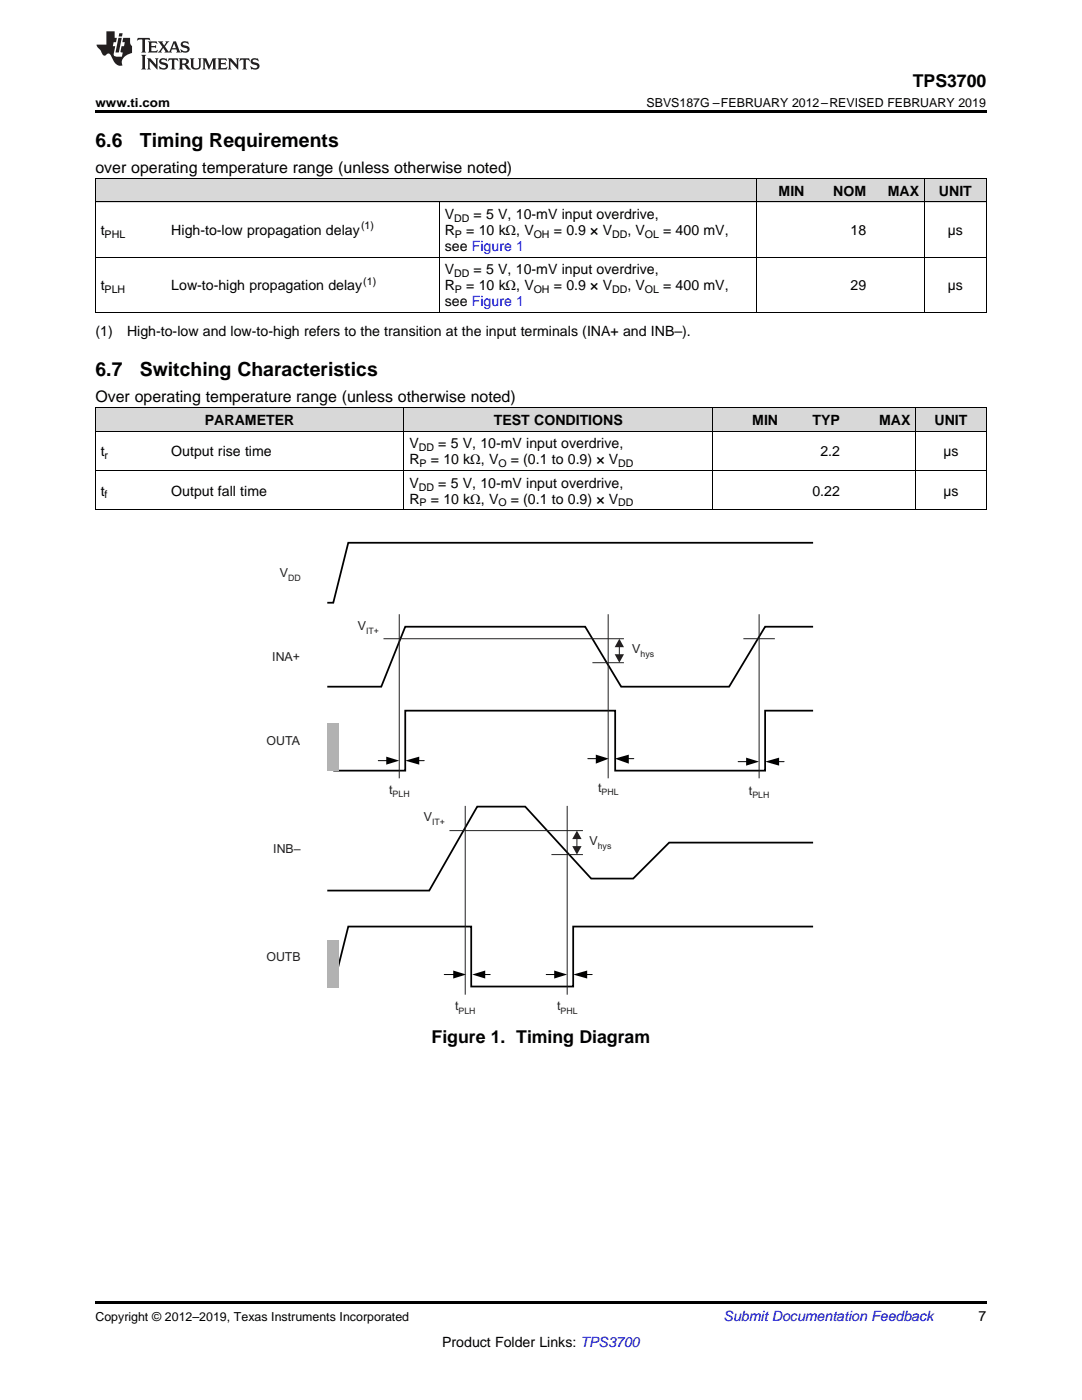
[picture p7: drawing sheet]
<svg xmlns="http://www.w3.org/2000/svg" width="216mm" height="279mm" viewBox="0 0 216 279" stroke-linecap="round" stroke-linejoin="round" font-family="sans-serif">
<g fill="#d8d8d8">
<path d="M19 81.5h14.1v4.6h-14.1z"/>
<path d="M33.1 81.5h47.5v4.6h-47.5z"/>
<path d="M80.6 81.5h61.7v4.6h-61.7z"/>
<path d="M142.3 81.5h14.1v4.6h-14.1z"/>
<path d="M156.4 81.5h12.3v4.6h-12.3z"/>
<path d="M168.7 81.5h14v4.6h-14z"/>
<path d="M182.7 81.5h14.1v4.6h-14.1z"/>
<path d="M19 35.7h14.1v4.7h-14.1z"/>
<path d="M33.1 35.7h54.6v4.7h-54.6z"/>
<path d="M87.7 35.7h63.4v4.7h-63.4z"/>
<path d="M151.1 35.7h10.5v4.7h-10.5z"/>
<path d="M161.6 35.7h12.4v4.7h-12.4z"/>
<path d="M174 35.7h10.5v4.7h-10.5z"/>
<path d="M184.5 35.7h12.3v4.7h-12.3z"/>
</g>
<path d="M19 259.7h177.8v.5h-177.8z" fill="#000"/>
<path d="M162.2 108.3h-92.7l-3 12h-1.2M162.2 125.1h-9.5l-7.2 11.9h-21.6l-7.1-11.9h-35.9l-4.8 11.9h-10.8M162.2 141.8h-9.5v12h-29.9v-12h-41.9v12h-14.4M162.2 168.2h-28.7l-7.2 7.1h-8.3l-13.2-14.3h-9.6l-9.6 16.7h-20.3M162.2 184.9h-47.8v12h-20.4v-12h-24.5l-3 12h-1.2" fill="none" stroke="#000" stroke-width=".35"/>
<path d="M75.5 151.8h1.8M83.3 151.8h1.4M117.3 151.4h1.8M125.1 151.4h1.4M147.3 152h1.8M155.1 152h1.4M88.6 194.5h2M96.6 194.5h1.2M109 194.5h1.8M116.8 194.5h1.4" fill="none" stroke="#000" stroke-width=".2"/>
<path d="M77.1 151l2.6 .8-2.6 .8zM80.9 151.8l2.8-.8v1.6zM118.9 150.6l2.6 .8-2.6 1zM122.7 151.4l2.8-.8v1.8zM148.9 151.2l2.6 .8-2.6 .8zM152.7 152l2.8-.8v1.6zM90.4 193.7l2.6 .8-2.6 .8zM94.2 194.5l2.6-.8v1.6zM110.6 193.7l2.6 .8-2.6 .8zM114.4 194.5l2.8-.8v1.6z" fill="#000"/>
<g fill="#b2b2b2">
<path d="M65.3 187.5h2.4v9.6h-2.4z" fill-rule="evenodd"/>
<path d="M65.3 144.2h2.4v9.6h-2.4z" fill-rule="evenodd"/>
</g>
<path d="M76.5 127.5h48M79.7 122.6v32.7M118.2 132.3h6.3M121.4 122.6v32.7M123.6 129v1.7M148.3 127.5h6.3M151.5 122.6v32.7M89.7 165.8h26.6M92.8 160.8v37.7M110 170.6h6.3M113.2 160.8v37.7" fill="none" stroke="#231f20" stroke-width=".2"/>
<g fill="#231f20">
<path d="M122.7 130.6h1.8l-.9 1.7z"/>
<path d="M123.6 127.5l.9 1.7h-1.8z"/>
</g>
<path d="M115.1 167.3v1.7" fill="none" stroke="#231f20" stroke-width=".2"/>
<g fill="#231f20">
<path d="M114.2 168.9h1.8l-.9 1.7z"/>
<path d="M115.1 165.8l.9 1.7h-1.8z"/>
</g>
<g fill="none" stroke="#000" stroke-width=".2">
<path d="M19 35.6h177.8M19.1 35.7v26.7M151 35.7v26.7M184.4 35.7v26.7M196.8 35.7v26.7M19 51.3h177.8M19 40.3h177.8M87.6 40.3v22.1M19 62.3h177.8M19 93.9h177.8M19 86.1h177.8M19 81.4h177.8"/>
<path d="M19.1 81.4v20.4M80.6 81.4v20.4M142.2 81.4v20.4M182.7 81.4v20.4M196.8 81.4v20.4M19 101.7h177.8"/>
</g>
<g fill="#000">
<path d="M19 22h177.8v.5h-177.8zM19 62.3l.2 .1zM87.6 62.3l.1 .1zM151 62.3l.1 .1zM161.5 62.3l.1 .1zM173.8 62.3l.2 .1zM184.4 62.3l.1 .1zM196.7 62.3l.1 .1zM19 101.7l.2 .1zM80.5 101.7l.1 .1zM142.2 101.7l.1 .1zM156.2 101.7l.2 .1z"/>
<path d="M168.6 101.7l.1 .1zM182.6 101.7l.1 .1zM196.7 101.7l.1 .1z"/>
</g>
<g fill="#231f20">
<path d="M27.5 7.6l-.1 .5 .4-.2h.6v.1v2.1l-.2 .4h1l-.3-.4v-2.1l.1-.1h.5l.5 .2-.2-.5zM29.5 8.3l.2 .3v1.5l-.2 .4h1.8l.2-.6a1.04 1.04 0 0 1-1.3 .2v-.7h.6l.3 .2v-.6l-.3 .2h-.6v-.6l.8-.1 .4 .3-.2-.5zM31.5 8.3l.9 1.1-.9 1.1h.8l-.2-.2 .5-.7 .4 .7-.2 .2h1.5l-.1-.2 .1-.4h.9l.1 .4-.2 .2h1l-.3-.3-.7-1.9h-.5l-.9 2-.8-1 .9-1h-.8l.1 .3-.3 .5-.4-.6 .2-.2zM34.7 8.6l.4 1h-.7zM36.3 8.4a.63 .63 0 0 0-.2 .7 .63 .63 0 0 0 .6 .4l.6 .2 .1 .2a.75 .75 0 0 1-.7 .4 .75 .75 0 0 1-.6-.5l.1 .7 .1-.1a1.11 1.11 0 0 0 1.5-.6 1.13 1.13 0 0 0-1.2-.8l-.1-.4a1.04 1.04 0 0 1 1.2 .2l-.2-.5-.1 .1-.5-.2zM28.2 10.9l.2 .4v2.2l-.2 .4h1l-.3-.4v-2.2l.3-.4zM29.3 11.6l.3 .4v1.5l-.3 .4h.8l-.2-.4v-1.3l1.5 1.7v-1.9l.2-.4h-.7l.2 .4v.9l-1.1-1.3zM32 11.8a.62 .62 0 0 0-.2 .7 .62 .62 0 0 0 .6 .4l.6 .1 .1 .3a.76 .76 0 0 1-.7 .3 .76 .76 0 0 1-.6-.4l.1 .7 .1-.1a1.11 1.11 0 0 0 1.5-.6 1.13 1.13 0 0 0-1.2-.8l-.1-.4a1.04 1.04 0 0 1 1.2 .2l-.2-.6-.1 .1-.5-.1zM33.7 11.6l-.2 .6a.61 .61 0 0 1 .8-.3v1.6l-.2 .4h.9l-.2-.4v-1.6a.63 .63 0 0 1 .8 .3l-.2-.6zM35.6 11.6l.3 .4v1.5l-.3 .4h1l-.2-.2v-.8l.5 .2a.76 .76 0 0 0 1.2 .7l-1-1a.58 .58 0 0 0 .6-.5 .58 .58 0 0 0-.5-.6zM36.4 11.9h.1a.45 .45 0 0 1 .5 .1 .45 .45 0 0 1 .1 .5l-.7 .2zM37.9 11.6l.2 .2a2.17 2.17 0 0 0 .3 1.9 .99 .99 0 0 0 1.6-.6v-1.1l.2-.4h-.7l.2 .2a1.92 1.92 0 0 1-.2 1.8 .6 .6 0 0 1-.9-.5v-1.1l.2-.4zM40.4 11.6l.2 .4v1.5l-.2 .4h.7l-.2-.4v-1.4l.8 1.8 .8-1.8v1.4l-.2 .4h.9l-.2-.4v-1.5l.2-.4h-.8l-.6 1.5-.6-1.5zM43.4 11.6l.2 .4v1.5l-.2 .4h1.8l.2-.6a1.04 1.04 0 0 1-1.3 .1v-.6h.5l.4 .2v-.6l-.4 .2h-.5v-.7h.8l.3 .3-.1-.6zM45.5 11.6l.2 .4v1.5l-.2 .4h.7l-.2-.4v-1.3l1.5 1.7v-1.9l.2-.4h-.7l.2 .4v.9l-1.1-1.3zM47.9 11.6l-.1 .6a.61 .61 0 0 1 .8-.3v1.6l-.3 .4h1l-.3-.4 .1-1.6a.63 .63 0 0 1 .7 .3l-.1-.6zM50.2 11.8a.62 .62 0 0 0-.2 .7 .62 .62 0 0 0 .6 .4l.6 .1 .2 .3a.76 .76 0 0 1-.8 .3 .76 .76 0 0 1-.6-.4l.1 .7 .2-.1a1.11 1.11 0 0 0 1.5-.6 1.13 1.13 0 0 0-1.3-.8l-.1-.4a1.04 1.04 0 0 1 1.2 .2l-.1-.6-.2 .1-.5-.1z"/>
<path d="M21.2 6.3v2.6h-1.9l.1 .4 .7 .9a.91 .91 0 0 0 1 .8 .56 .56 0 0 1 .5-.3 .56 .56 0 0 1 .5 .3l.4 .8a1.53 1.53 0 0 0 1.9 1.2 1.54 1.54 0 0 1 1-2.1l.9-.3v-1.4a1.52 1.52 0 0 1-.3-1.6h-1.4l-.2 .8h.5l-.2 .8h-.4l-.2 1v.2l.4 .1-.2 .8a1.93 1.93 0 0 1-1.6-.3l.3-1.8h-.5l.2-.8h.4l.2-.8h-.4v-1.3zM23.6 7.6l-.6 2.9h.7l.6-2.9zM23.8 6.6l-.1 .7h.6l.2-.7z"/>
</g>
<g font-size="3.9">
<text x="19" y="29.3">6.6</text>
<text x="27.9" y="29.3">Timing Requirements</text>
<text x="19" y="75">6.7</text>
<text x="27.9" y="75">Switching Characteristics</text>
</g>
<g font-size="3.5">
<text x="182.1" y="17.3">TPS3700</text>
<text x="86.1" y="208.1">Figure 1. Timing Diagram</text>
</g>
<g font-size="3.2">
<text x="19" y="34.4">over operating temperature range (unless otherwise noted)</text>
<text x="19" y="80.2">Over operating temperature range (unless otherwise noted)</text>
</g>
<g font-size="2.8">
<text x="155.4" y="39.1">MIN</text>
<text x="166.3" y="39.1">NOM</text>
<text x="177.2" y="39.1">MAX</text>
<text x="187.4" y="39.1">UNIT</text>
<text x="20.1" y="46.9">t</text>
<text x="34.2" y="46.9">High-to-low propagation delay</text>
<text x="88.8" y="43.7">V</text>
<text x="88.8" y="46.9">R</text>
<text x="93" y="46.9">= 10 kΩ, V</text>
<text x="94.5" y="43.7">= 5 V, 10-mV input overdrive,</text>
<text x="110.5" y="46.9">= 0.9 × V</text>
<text x="125.2" y="46.9">, V</text>
<text x="132.3" y="46.9">= 400 mV,</text>
<text x="169.7" y="46.9">18</text>
<text x="189.1" y="46.9">µs</text>
<text x="88.8" y="50.1">see Figure 1</text>
<text x="20.1" y="57.9">t</text>
<text x="34.2" y="57.9">Low-to-high propagation delay</text>
<text x="88.8" y="54.8">V</text>
<text x="88.8" y="57.9">R</text>
<text x="93" y="57.9">= 10 kΩ, V</text>
<text x="94.5" y="54.8">= 5 V, 10-mV input overdrive,</text>
<text x="110.5" y="57.9">= 0.9 × V</text>
<text x="125.2" y="57.9">, V</text>
<text x="132.3" y="57.9">= 400 mV,</text>
<text x="169.7" y="57.9">29</text>
<text x="189.1" y="57.9">µs</text>
<text x="88.8" y="61.1">see Figure 1</text>
<text x="19" y="67">(1)</text>
<text x="25.4" y="67">High-to-low and low-to-high refers to the transition at the input terminals (INA+ and INB–).</text>
<text x="40.9" y="84.8">PARAMETER</text>
<text x="81.7" y="89.5">V</text>
<text x="87.5" y="89.5">= 5 V, 10-mV input overdrive,</text>
<text x="98.5" y="84.8">TEST CONDITIONS</text>
<text x="150.1" y="84.8">MIN</text>
<text x="162.1" y="84.8">TYP</text>
<text x="175.4" y="84.8">MAX</text>
<text x="186.5" y="84.8">UNIT</text>
<text x="20.1" y="91.1">t</text>
<text x="34.2" y="91.1">Output rise time</text>
<text x="81.7" y="92.7">R</text>
<text x="86" y="92.7">= 10 kΩ, V</text>
<text x="101.9" y="92.7">= (0.1 to 0.9) × V</text>
<text x="163.7" y="91.1">2.2</text>
<text x="188.2" y="91.1">µs</text>
<text x="20.1" y="98.9">t</text>
<text x="34.2" y="98.9">Output fall time</text>
<text x="81.7" y="97.3">V</text>
<text x="81.7" y="100.5">R</text>
<text x="86" y="100.5">= 10 kΩ, V</text>
<text x="87.5" y="97.3">= 5 V, 10-mV input overdrive,</text>
<text x="101.9" y="100.5">= (0.1 to 0.9) × V</text>
<text x="162.1" y="98.9">0.22</text>
<text x="188.2" y="98.9">µs</text>
<text x="195.3" y="263.6">7</text>
<text x="88.2" y="268.9">Product Folder Links: TPS3700</text>
</g>
<text font-size="2.8" fill="#0000c8" x="144.4" y="263.6">Submit Documentation Feedback</text>
<g font-size="2.5">
<text x="19" y="21.4">www.ti.com</text>
<text x="129" y="21.4">SBVS187G –FEBRUARY 2012–REVISED FEBRUARY 2019</text>
<text x="19" y="263.6">Copyright © 2012–2019, Texas Instruments Incorporated</text>
</g>
<g font-size="2.5" fill="#231f20">
<text x="55.8" y="115.2">V</text>
<text x="71.4" y="125.8">V</text>
<text x="54.3" y="131.9">INA+</text>
<text x="126.2" y="130.4">V</text>
<text x="53.2" y="148.7">OUTA</text>
<text x="77.6" y="158.4">t</text>
<text x="119.3" y="158">t</text>
<text x="149.4" y="158.6">t</text>
<text x="84.6" y="163.9">V</text>
<text x="54.5" y="170.2">INB–</text>
<text x="117.6" y="168.7">V</text>
<text x="53.2" y="191.8">OUTB</text>
<text x="90.8" y="201.6">t</text>
<text x="111.1" y="201.6">t</text>
</g>
<g font-size="2.1">
<text x="20.9" y="47.5">PHL</text>
<text x="72" y="45.8">(1)</text>
<text x="90.6" y="44.3">DD</text>
<text x="90.8" y="47.5">P</text>
<text x="106.5" y="47.5">OH</text>
<text x="122.1" y="47.5">DD</text>
<text x="128.7" y="47.5">OL</text>
<text x="20.9" y="58.5">PLH</text>
<text x="72.5" y="56.8">(1)</text>
<text x="90.6" y="55.3">DD</text>
<text x="90.8" y="58.5">P</text>
<text x="106.5" y="58.5">OH</text>
<text x="122.1" y="58.5">DD</text>
<text x="128.7" y="58.5">OL</text>
<text x="20.9" y="91.7">r</text>
<text x="83.6" y="90.1">DD</text>
<text x="83.7" y="93.2">P</text>
<text x="99.4" y="93.2">O</text>
<text x="123.4" y="93.2">DD</text>
<text x="20.9" y="99.5">f</text>
<text x="83.6" y="97.9">DD</text>
<text x="83.7" y="101.1">P</text>
<text x="99.4" y="101.1">O</text>
<text x="123.4" y="101.1">DD</text>
</g>
<g font-size="1.8" fill="#231f20">
<text x="57.5" y="115.9">DD</text>
<text x="73.1" y="126.5">IT+</text>
<text x="127.8" y="131.1">hys</text>
<text x="78.3" y="159.1">PLH</text>
<text x="120" y="158.7">PHL</text>
<text x="150.1" y="159.3">PLH</text>
<text x="86.2" y="164.6">IT+</text>
<text x="119.3" y="169.4">hys</text>
<text x="91.5" y="202.3">PLH</text>
<text x="111.8" y="202.3">PHL</text>
</g>
</svg>
